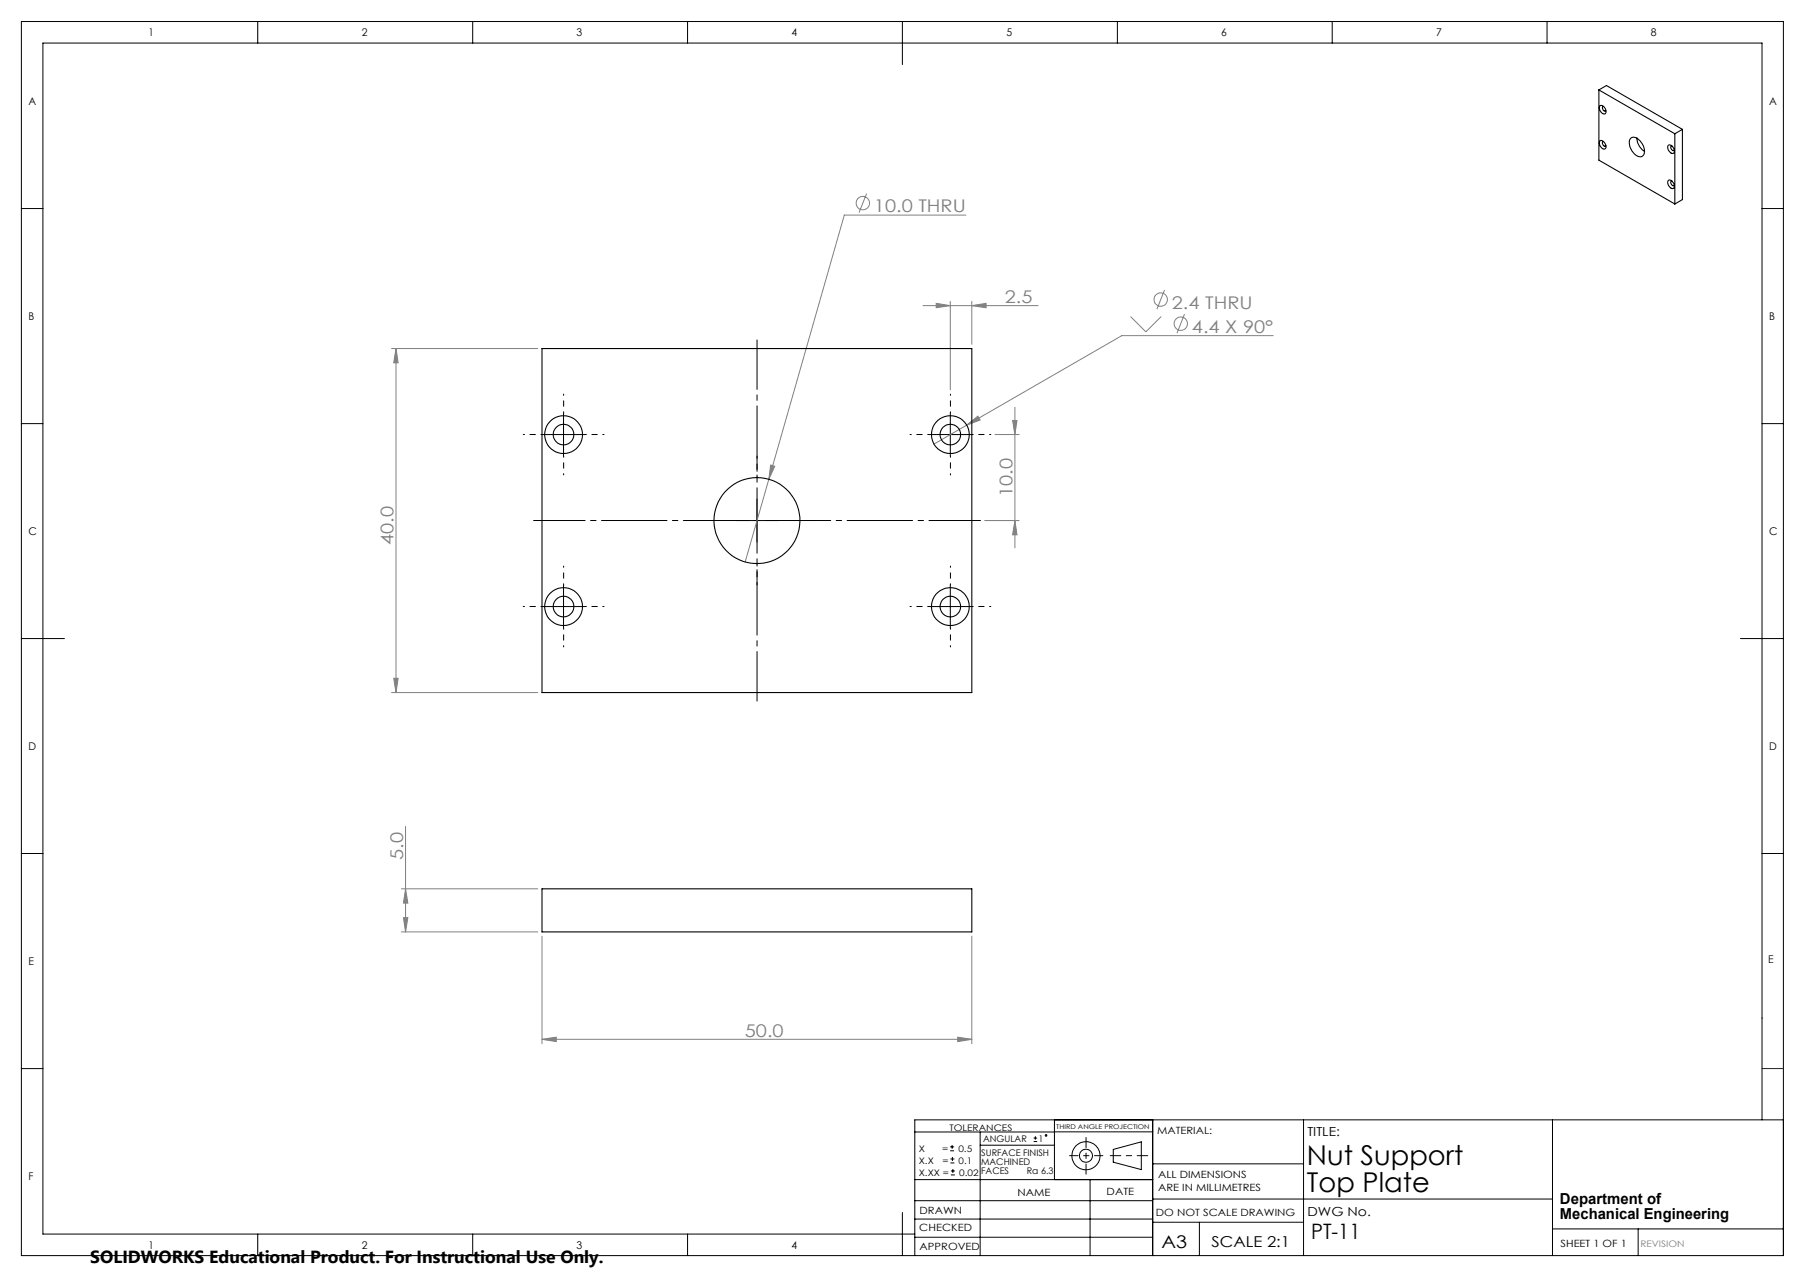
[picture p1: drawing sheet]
<svg xmlns="http://www.w3.org/2000/svg" width="420mm" height="297mm" viewBox="0 0 420 297" stroke-linecap="round" stroke-linejoin="round" font-family="sans-serif">
<g fill="none" stroke="#000" stroke-width=".23">
<path d="M5 5h410v287h-410zM60 5v5M110 5v5M160 5v5M210 5v10M260 5v5M310 5v5M360 5v5M5 48.5h5M410 48.5h5M5 98.5h5M131.1 96.1v10"/>
<path d="M221.1 96.1v10M410 98.5h5M126.1 101.1h10M176.1 116.1v10M216.1 101.1h10M131.1 136.1v10M171.1 121.1h10.1M221.1 136.1v10M5 148.5h10M126.1 141.1h10M216.1 141.1h10M405 148.5h10"/>
<path d="M5 198.5h5M410 198.5h5M5 248.5h5M212.9 279.3h55.3M212.9 274.4h55.3M212.9 263.3h32.5M228.1 263.3v28.7M228.1 266.3h17.3M245.4 263.2h22.8M245.4 260.5v13.9M253.6 274.4v17.6M259 267.3l6.6-1.7v6.4l-6.6-1.7z"/>
<path d="M268.2 260.5v31.5M268.2 270.7h35.1M268.2 278.9h93M303.3 260.5v31.5M361.2 260.5v31.5M410 260.5v-250.5h-400v277h202.9M415 260.5h-202.1v31.5M60 287v5M110 287v5M160 287v5M210 282v10M212.9 287.8h55.3"/>
<path d="M212.9 283.5h55.3M268.2 284.3h35.1M279.1 284.3v7.7M361.2 285.8h53.8M381.2 285.8v6.2"/>
<circle cx="252.7" cy="268.8" r="1.52"/>
<circle cx="252.7" cy="268.8" r="3.3"/>
</g>
<path d="M267.1 268.8h-8.8" fill="none" stroke="#000" stroke-width=".23" stroke-dasharray="15.2 1.3 1.3 1.3" stroke-dashoffset="12.8"/>
<path d="M252.7 264.6v8.5" fill="none" stroke="#000" stroke-width=".23" stroke-dasharray="15.2 1.3 1.3 1.3" stroke-dashoffset="12.9"/>
<path d="M248.9 268.8h7.7" fill="none" stroke="#000" stroke-width=".23" stroke-dasharray="15.2 1.3 1.3 1.3" stroke-dashoffset="13.3"/>
<path d="M410 248.5h5" fill="none" stroke="#00f" stroke-width=".23"/>
<g fill="none" stroke="#808080" stroke-width=".23">
<path d="M201.6 45l-1.7 4.5M224.8 50h-28.3l-17.6 61.5M214.8 71.1h26.7M217.8 70.6l3.3 .5-3.3 .5zM221.1 70.1v20.6M226.1 71.1l3.3-.5v1zM226.1 70.1v10M263.1 73.6l3.5 3.6 3.6-3.6M271 67.4l-1.8 4.5M275.6 73.1l-1.7 4.4M296.3 78.1h-35.3l-36.1 20.8M91.1 81.1h34"/>
<path d="M92.1 81.1l.5 3.3h-1zM92.1 81.1v80M224.9 98.9l2.6-2.1 .6 .9zM224.9 98.9l-7.6 4.4M235.6 97.8h1l-.5 3.3zM236.1 94.7v32.7M178.9 111.5l-5.5 19.2M179.3 108.2l1 .2-1.4 3.1zM231.5 101.1h5.6M229.1 121.1h8M236.1 121.1l.5 3.3h-1zM91.6 157.8h1l-.5 3.3z"/>
<path d="M91.1 161.1h34M94.4 192.2v24.5M93.4 216.7h31.7M93.4 206.7h31.7M93.9 213.4h1l-.5 3.3zM94.4 206.7l.5 3.3h-1zM126.1 217.7v25M226.1 217.7v25M126.1 241.7l3.3-.5v1zM126.1 241.7h100M222.8 241.2l3.3 .5-3.3 .5z"/>
<circle cx="200.8" cy="47.2" r="1.56"/>
<circle cx="270.1" cy="69.7" r="1.55"/>
<circle cx="274.7" cy="75.3" r="1.55"/>
</g>
<path d="M228.2 121.1h-104" fill="none" stroke="#000" stroke-width=".23" stroke-dasharray="15.2 1.3 1.3 1.3" stroke-dashoffset="3.2"/>
<path d="M176.2 79.1v84" fill="none" stroke="#000" stroke-width=".23" stroke-dasharray="15.2 1.3 1.3 1.3" stroke-dashoffset="3.7"/>
<path d="M176.2 111.1v-5M166.2 121.1h-5M176.2 131.1v5M186.2 121.1h5" fill="none" stroke="#000" stroke-width=".23" stroke-dasharray="15.2 1.3 1.3 1.3" stroke-dashoffset="14.6"/>
<g fill="none" stroke="#000" stroke-width=".23" stroke-dasharray="15.2 1.3 1.3 1.3" stroke-dashoffset="14.9">
<path d="M131.2 96.1v-4.4M221.2 96.1v-4.4M126.2 101.1h-4.4M131.2 106.1v4.4M136.2 101.1h4.4M216.2 101.1h-4.4M221.2 106.1v4.4M226.2 101.1h4.4M131.2 136.1v-4.4M221.2 136.1v-4.4M126.2 141.1h-4.4M131.2 146.1v4.4"/>
<path d="M136.2 141.1h4.4M216.2 141.1h-4.4M221.2 146.1v4.4M226.2 141.1h4.4"/>
</g>
<g fill="#808080">
<path d="M226.1 71.1l3.3-.5v1zM217.8 70.6l3.3 .5-3.3 .5zM222.8 241.2l3.3 .5-3.3 .5zM126.1 241.7l3.3-.5v1z"/>
<path d="M179.3 108.2l-.4 3.3 1.4-3.1zM224.9 98.9l3.2-1.2-.6-.9z"/>
<path d="M91.6 157.8h1l-.5 3.3zM92.1 81.1l.5 3.3h-1zM236.1 121.1l.5 3.3h-1zM235.6 97.8h1l-.5 3.3zM93.9 213.4h1l-.5 3.3zM94.4 206.7l.5 3.3h-1z"/>
</g>
<g fill="none" stroke="#000" stroke-width=".25">
<path d="M372 20.9v16.3l17.7 10.2M372 20.9l17.7 10.2M372 20.9l1.8-1 17.7 10.2M372.3 32.8a1.21 1.21 0 0 1 1.4 1.5 .62 .62 0 0 1-.6 .4 .62 .62 0 0 1-.6-.5l-.4-.8zM372.3 24.7a1.17 1.17 0 0 1 1.4 1.4 .61 .61 0 0 1-.6 .4 .61 .61 0 0 1-.6-.5l-.4-.8zM373.1 24.8a.55 .55 0 0 0-.1 .7 .55 .55 0 0 0 .7 .2M373.1 32.9a.55 .55 0 0 0-.1 .7 .55 .55 0 0 0 .7 .3M379.6 32.1a2.06 2.06 0 0 1 2.5 1.3 2.1 2.1 0 0 1-.1 3 2.95 2.95 0 0 1-2.9-3l.1-.9zM380.9 32.1a3.8 3.8 0 0 0 1.8 3.1M388.2 33.8a1.24 1.24 0 0 1 1.1 1.9 1.33 1.33 0 0 1-1.1-1.9zM389 33.9a.55 .55 0 0 0-.1 .7 .55 .55 0 0 0 .7 .3M389.7 31.1v16.3"/>
<path d="M391.5 30.1l-1.8 1M391.5 30.1v16.3l-1.8 1M388.2 41.9a1.22 1.22 0 0 1 1.2 .7 1.22 1.22 0 0 1-.1 1.2 1.36 1.36 0 0 1-1.1-1.9zM389 42.1a.55 .55 0 0 0-.1 .7 .55 .55 0 0 0 .7 .3M126.1 81.1h100v80h-100zM126.1 206.7h100v10h-100z"/>
<circle cx="131.1" cy="101.1" r="2.4"/>
<circle cx="131.1" cy="101.1" r="4.4"/>
<circle cx="221.1" cy="101.1" r="2.4"/>
<circle cx="221.1" cy="101.1" r="4.4"/>
<circle cx="176.1" cy="121.1" r="10"/>
<circle cx="131.1" cy="141.1" r="2.4"/>
<circle cx="131.1" cy="141.1" r="4.4"/>
<circle cx="221.1" cy="141.1" r="2.4"/>
<circle cx="221.1" cy="141.1" r="4.4"/>
</g>
<g fill="none" stroke="#000" stroke-width=".23">
<path d="M221.1 267.6h.9M221.1 266.7h.9M221.2 270.5h.9M221.2 269.6h.9M221.3 273.3h.9M221.3 272.3h.9M221.5 266.3v.9M221.6 269.1v.9M221.7 271.9v.9M240.5 265.5h.8M240.5 264.7h.8M240.9 264.3v.8"/>
<circle cx="243.4" cy="264.1" r=".21"/>
</g>
<g font-size="6.3">
<text x="304.1" y="270.8">Nut Support</text>
<text x="304.1" y="277.2">Top Plate</text>
</g>
<text font-size="4.9" x="305.1" y="288.2">PT-11</text>
<g font-size="4.1" fill="#808080">
<text x="203.3" y="49.4">10.0 THRU</text>
<text x="233.8" y="70.5">2.5</text>
<text x="272.7" y="71.8">2.4 THRU</text>
<text x="277.3" y="77.4">4.4 X 90°</text>
<text x="235.6" y="115.6" transform="rotate(-90 235.6 115.6)">10.0</text>
<text x="91.6" y="126.8" transform="rotate(-90 91.6 126.8)">40.0</text>
<text x="93.8" y="200" transform="rotate(-90 93.8 200)">5.0</text>
<text x="173.3" y="241.1">50.0</text>
</g>
<g font-size="4.1">
<text x="21" y="293.7">SOLIDWORKS Educational Product. For Instructional Use Only.</text>
<text x="270.2" y="290.1">A3</text>
</g>
<g font-size="3.5">
<text x="363" y="279.9">Department of</text>
<text x="363" y="283.4">Mechanical Engineering</text>
<text x="281.9" y="290">SCALE 2:1</text>
</g>
<g font-size="2.9">
<text x="304.2" y="264.3">TITLE:</text>
<text x="304.2" y="282.8">DWG No.</text>
</g>
<g font-size="2.5">
<text x="34.6" y="8.4">1</text>
<text x="84.2" y="8.4">2</text>
<text x="134.2" y="8.4">3</text>
<text x="184.2" y="8.4">4</text>
<text x="234.2" y="8.4">5</text>
<text x="284.2" y="8.4">6</text>
<text x="334.2" y="8.4">7</text>
<text x="384.2" y="8.4">8</text>
<text x="6.7" y="24.4">A</text>
<text x="411.7" y="24.4">A</text>
<text x="6.7" y="74.4">B</text>
<text x="411.7" y="74.4">B</text>
<text x="6.7" y="124.4">C</text>
<text x="411.7" y="124.4">C</text>
<text x="6.7" y="174.4">D</text>
<text x="411.7" y="174.4">D</text>
<text x="6.7" y="224.4">E</text>
<text x="411.4" y="224">E</text>
<text x="6.7" y="274.4">F</text>
<text x="34.6" y="290.4">1</text>
<text x="84.2" y="290.4">2</text>
<text x="134.2" y="290.4">3</text>
<text x="184.2" y="290.4">4</text>
</g>
<g font-size="2.3">
<text x="269.3" y="263.8">MATERIAL:</text>
<text x="269.5" y="273.9">ALL DIMENSIONS</text>
<text x="236.8" y="278.1">NAME</text>
<text x="257.5" y="277.8">DATE</text>
<text x="269.5" y="276.9">ARE IN MILLIMETRES</text>
<text x="213.9" y="286.4">CHECKED</text>
<text x="214" y="282.3">DRAWN</text>
<text x="269" y="282.7">DO NOT SCALE DRAWING</text>
<text x="214" y="290.7">APPROVED</text>
<text x="363.1" y="290">SHEET 1 OF 1</text>
</g>
<g font-size="2.1">
<text x="220.9" y="263.1">TOLERANCES</text>
<text x="213.8" y="267.9">X</text>
<text x="219.2" y="267.9">=</text>
<text x="223" y="267.9">0.5</text>
<text x="228.3" y="268.8">SURFACE FINISH</text>
<text x="228.8" y="265.6">ANGULAR</text>
<text x="241.6" y="265.6">1</text>
<text x="213.8" y="270.7">X.X</text>
<text x="213.8" y="273.5">X.XX =</text>
<text x="219.3" y="270.7">=</text>
<text x="223.1" y="270.7">0.1</text>
<text x="223.2" y="273.5">0.02</text>
<text x="228.3" y="270.9">MACHINED</text>
<text x="228.3" y="273">FACES</text>
<text x="238.9" y="273">Ra 6.3</text>
</g>
<text font-size="2.1" fill="#808080" x="381.7" y="290.1">REVISION</text>
<text font-size="1.5" x="245.8" y="262.7">THIRD ANGLE PROJECTION</text>
</svg>
